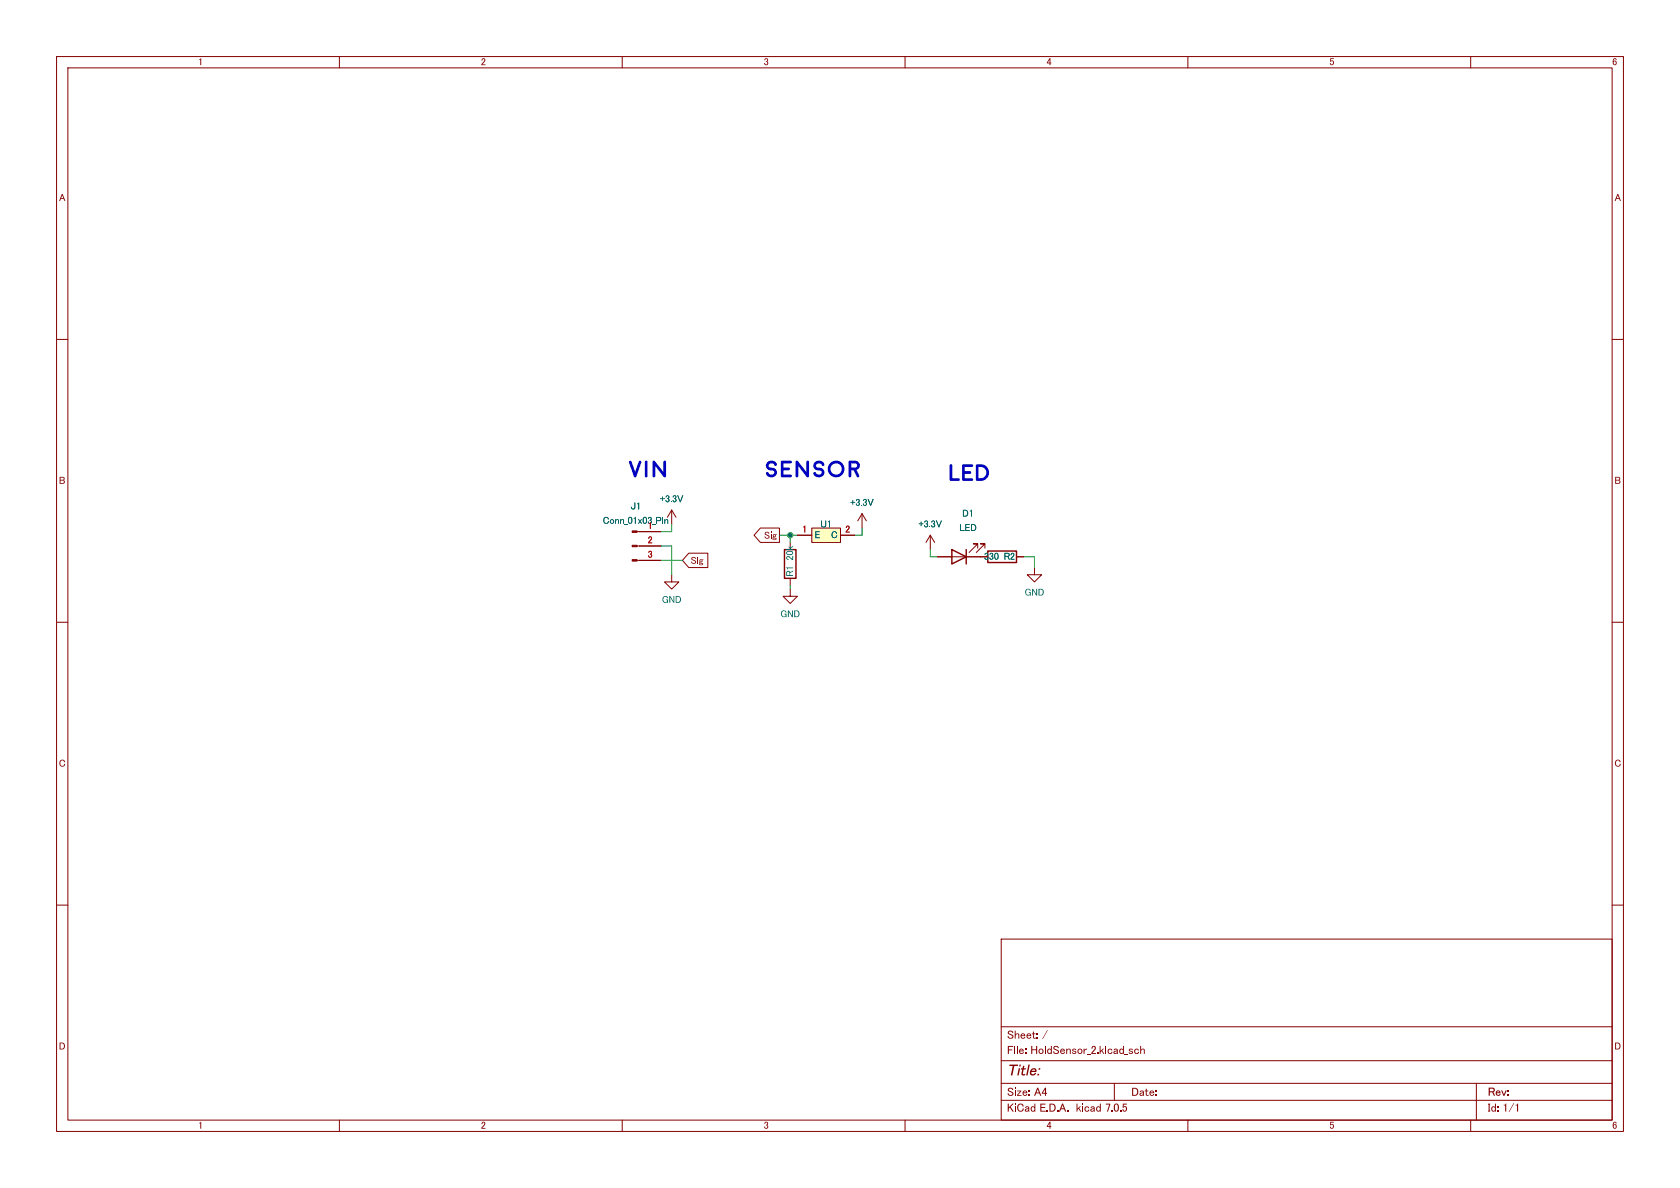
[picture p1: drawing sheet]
<svg xmlns="http://www.w3.org/2000/svg" width="297mm" height="210mm" viewBox="0 0 297 210" stroke-linecap="round" stroke-linejoin="round" font-family="sans-serif">
<g fill="none" stroke="#840000" stroke-width=".18">
<path d="M10 10h277v190h-277zM12 12h273v186h-273zM60 10v2M110 10v2M160 10v2M210 10v2M260 10v2M10 60h2M285 60h2M112.6 99.1h4.2M112.6 96.5h4.2M112.6 94h4.2"/>
<path d="M118.7 90.2l-.7 1.2M118.7 90.2v2.5M118.7 90.2l.8 1.2M121.8 97.8h3.3v2.5h-3.3l-1.2-1.2zM134.4 93.3h3.4v2.6h-3.4l-1.1-1.3zM141 94.6h2.5M143.5 93.3h5.1v2.6h-5.1zM148.6 94.6h2.5M152.4 90.8l-.8 1.3M152.4 90.8v2.5M152.4 90.8l.8 1.3M164.5 94.6l-.8 1.3"/>
<path d="M164.5 94.6v2.6M164.5 94.6l.7 1.3M165.7 98.4h8.9M172.8 96.9v-.8h-.7h.7l-1.5 1.6M174.1 96.9v-.8h-.7h.7l-1.5 1.6M179.7 98.4h1.3M10 110h2M118.7 101.6v1.3h1.3l-1.3 1.2-1.2-1.2h1.2M139.7 104.1v1.3h1.3l-1.3 1.3-1.3-1.3h1.3M139.7 102.2v1.3M182.9 100.3v1.3h1.2l-1.2 1.3-1.3-1.3h1.3M285 110h2"/>
<path d="M10 160h2M285 160h2M177 166h108v32h-108zM60 198v2M110 198v2M160 198v2M177 194.5h108M177 191.5h108M177 187.5h108M177 181.5h108M197 191.5v3M210 198v2"/>
<path d="M260 198v2M261 191.5v6.5"/>
</g>
<path d="M138.7 97.2h2v5h-2zM168.3 97.2l2.5 1.2-2.5 1.3zM170.8 97.2v2.5M174.6 97.4h5.1v2h-5.1z" fill="none" stroke="#840000" stroke-width=".25"/>
<path d="M143.5 93.3h5.1v2.6h-5.1z" fill="#ffffc2" stroke="#ffffc2" stroke-width=".18"/>
<g fill="#840000" stroke="#840000" stroke-width=".18">
<path d="M111.8 98.9h.8v.3h-.8z"/>
<path d="M111.8 96.4h.8v.2h-.8z"/>
<path d="M111.8 93.9h.8v.2h-.8z"/>
</g>
<path d="M150.1 81.5h1.2l.6 .4 .1 .7-.6 .5 .5 1-.1 .2h-.3l-.6-1.2h-.4v1.1l-.3 .2-.2-.1v-2.4h.5v.7h.8l.2-.3-.3-.4h-1.2z" fill="#0000c2"/>
<path d="M116.8 96.5h1.9v5.1M116.8 99.1h3.8M118.7 92.7v1.3h-1.9M137.8 94.6h3.2M139.7 94.6v1.3M152.4 93.3v1.3h-1.3M164.5 97.2v1.2h1.2M181 98.4h1.9v1.9M139.7 103.5v.6" fill="none" stroke="#009600" stroke-width=".18"/>
<path d="M113 94h3.8M113 96.5h3.8M113 99.1h3.8M141 94.6h2.5M148.6 94.6h2.5M165.7 98.4h2.6M170.8 98.4h3.8M179.7 98.4h1.3" fill="none" stroke="#840000" stroke-width=".18"/>
<circle cx="139.7" cy="94.6" r=".46" fill="#009600" stroke="#009600" stroke-width=".18"/>
<g font-size="4.2" fill="#0000c2">
<text x="111.1" y="84.9">Vin</text>
<text x="135.3" y="84.9">Sensor</text>
<text x="167.6" y="85.5">LED</text>
</g>
<text font-size="2.8" fill="#840000" x="178" y="190.7">Title:</text>
<g font-size="2.1" fill="#840000">
<text x="178" y="184.1">Sheet:/</text>
<text x="178" y="186.8">File:HoldSensor_2.kicad_sch</text>
<text x="178" y="197">KiCadE.D.A. kicad7.0.5</text>
<text x="178" y="194.2">Size:A4</text>
<text x="200" y="194.2">Date:</text>
<text x="263" y="194.2">Rev:</text>
<text x="263" y="197">Id:1/1</text>
</g>
<g font-size="1.8" fill="#840000">
<text x="35" y="11.9">1</text>
<text x="85" y="11.9">2</text>
<text x="135" y="11.9">3</text>
<text x="185" y="11.9">4</text>
<text x="235" y="11.9">5</text>
<text x="285" y="11.9">6</text>
<text x="10.4" y="35.9">A</text>
<text x="285.4" y="35.9">A</text>
<text x="10.4" y="85.9">B</text>
<text x="285.4" y="85.9">B</text>
<text x="135.1" y="95.6">Sig</text>
<text x="122.1" y="100">Sig</text>
<text x="10.4" y="135.9">C</text>
<text x="285.4" y="135.9">C</text>
<text x="10.4" y="185.9">D</text>
<text x="285.4" y="185.9">D</text>
<text x="35" y="199.9">1</text>
<text x="85" y="199.9">2</text>
<text x="135" y="199.9">3</text>
<text x="185" y="199.9">4</text>
<text x="235" y="199.9">5</text>
<text x="285" y="199.9">6</text>
</g>
<g font-size="1.8" fill="#006464">
<text x="116.7" y="89.2">+3.3V</text>
<text x="150.3" y="89.8">+3.3V</text>
<text x="106.6" y="93">Conn_01x03_Pin</text>
<text x="111.5" y="90.4">J1</text>
<text x="144" y="95.5">E</text>
<text x="145" y="93.6">U1</text>
<text x="146.9" y="95.5">C</text>
<text x="162.4" y="93.6">+3.3V</text>
<text x="169.6" y="94.2">LED</text>
<text x="170.1" y="91.7">D1</text>
<text x="140.6" y="102" transform="rotate(-90 140.6 102)">R1</text>
<text x="140.6" y="99.1" transform="rotate(-90 140.6 99.1)">20k</text>
<text x="173.9" y="99.3">330 R2</text>
<text x="117" y="106.9">GND</text>
<text x="181.1" y="105.7">GND</text>
<text x="137.9" y="109.5">GND</text>
</g>
<g font-size="1.8" fill="#a90000">
<text x="114.5" y="93.7">1</text>
<text x="141.8" y="94.4">1</text>
<text x="149.4" y="94.4">2</text>
<text x="114.5" y="96.3">2</text>
<text x="114.5" y="98.8">3</text>
</g>
</svg>
